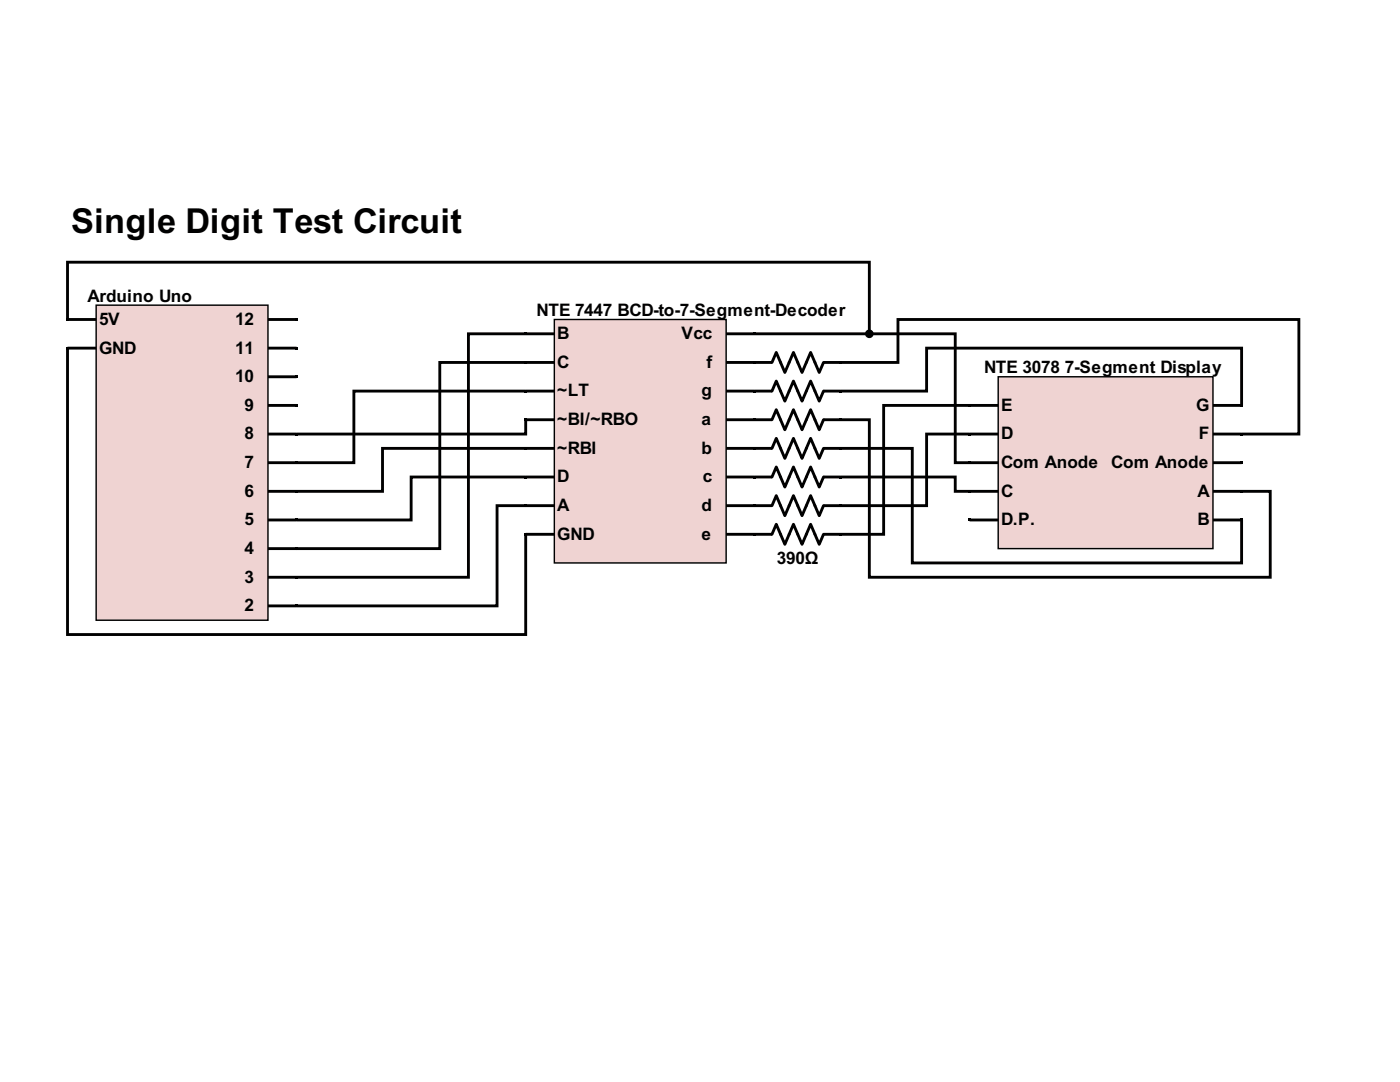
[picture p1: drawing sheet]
<svg xmlns="http://www.w3.org/2000/svg" width="279mm" height="216mm" viewBox="0 0 279 216" stroke-linecap="round" stroke-linejoin="round" font-family="sans-serif">
<path d="M19.2 60.9h34.3v62.9h-34.3z" fill="#efd3d2"/>
<path d="M19.2 60.9h34.3v62.9h-34.3z" fill="none" stroke="#000" stroke-width=".29"/>
<g fill="#000">
<path d="M13.2 63.5h.6v.5h-.6zM13.2 69.2h.6v.6h-.6zM58.9 63.5h.6v.5h-.6zM58.9 69.2h.6v.6h-.6zM58.9 74.9h.6v.6h-.6zM58.9 80.6h.6v.6h-.6zM58.9 86.3h.6v.6h-.6zM58.9 92h.6v.6h-.6zM58.9 97.8h.6v.5h-.6zM58.9 103.5h.6v.5h-.6zM58.9 109.2h.6v.6h-.6zM58.9 114.9h.6v.6h-.6z"/>
<path d="M58.9 120.6h.6v.6h-.6z"/>
</g>
<g fill="none" stroke="#000" stroke-width=".2">
<path d="M13.8 63.8h5.1M13.8 69.5h5.1M53.8 63.8h5.1M53.8 69.5h5.1M53.8 75.2h5.1M53.8 80.9h5.1M53.8 86.6h5.1M53.8 92.3h5.1M53.8 98h5.1M53.8 103.8h5.1M53.8 109.5h5.1M53.8 115.2h5.1"/>
<path d="M53.8 120.9h5.1"/>
</g>
<g fill="none" stroke="#000" stroke-width=".57">
<path d="M13.8 63.8h5.1M13.8 69.5h5.1M53.8 63.8h5.1M53.8 69.5h5.1M53.8 75.2h5.1M53.8 80.9h5.1M53.8 86.6h5.1M53.8 92.3h5.1M53.8 98h5.1M53.8 103.8h5.1M53.8 109.5h5.1M53.8 115.2h5.1"/>
<path d="M53.8 120.9h5.1"/>
</g>
<path d="M110.6 63.8h34.3v48.5h-34.3z" fill="#efd3d2"/>
<path d="M110.6 63.8h34.3v48.5h-34.3z" fill="none" stroke="#000" stroke-width=".29"/>
<g fill="#000">
<path d="M104.6 66.3h.6v.6h-.6zM104.6 72h.6v.6h-.6zM104.6 77.8h.6v.5h-.6zM150.3 66.3h.6v.6h-.6zM150.3 72h.6v.6h-.6zM150.3 77.8h.6v.5h-.6zM104.6 83.5h.6v.5h-.6zM104.6 89.2h.6v.6h-.6zM104.6 94.9h.6v.6h-.6zM150.3 83.5h.6v.5h-.6zM150.3 89.2h.6v.6h-.6zM150.3 94.9h.6v.6h-.6z"/>
<path d="M104.6 100.6h.6v.6h-.6zM104.6 106.3h.6v.6h-.6zM150.3 100.6h.6v.6h-.6zM150.3 106.3h.6v.6h-.6z"/>
</g>
<g fill="none" stroke="#000" stroke-width=".2">
<path d="M105.2 66.6h5.1M105.2 72.3h5.1M105.2 78h5.1M145.2 66.6h5.1M145.2 72.3h5.1M145.2 78h5.1M105.2 83.8h5.1M105.2 89.5h5.1M105.2 95.2h5.1M145.2 83.8h5.1M145.2 89.5h5.1M145.2 95.2h5.1"/>
<path d="M105.2 100.9h5.1M105.2 106.6h5.1M145.2 100.9h5.1M145.2 106.6h5.1"/>
</g>
<g fill="none" stroke="#000" stroke-width=".57">
<path d="M13.5 63.8v-11.5h160v14.3h-22.9M13.5 69.5v57.1h91.4v-20M104.9 66.6h-11.4v48.6h-34.3M104.9 72.3h-17.1v37.2h-28.6M104.9 78h-34.3v14.3h-11.4M105.2 66.6h5.1M105.2 72.3h5.1M105.2 78h5.1M145.2 66.6h5.1M145.2 72.3h5.1M145.2 78h5.1M104.9 95.2h-22.8v8.6h-22.9"/>
<path d="M104.9 89.5h-28.6v8.5h-17.1M104.9 83.8v2.8h-45.7M105.2 83.8h5.1M105.2 89.5h5.1M105.2 95.2h5.1M145.2 83.8h5.1M145.2 89.5h5.1M145.2 95.2h5.1M104.9 100.9h-5.7v20h-40M105.2 100.9h5.1M105.2 106.6h5.1M145.2 100.9h5.1"/>
<path d="M145.2 106.6h5.1"/>
</g>
<path d="M199.2 75.2h42.9v34.3h-42.9z" fill="#efd3d2"/>
<path d="M199.2 75.2h42.9v34.3h-42.9z" fill="none" stroke="#000" stroke-width=".29"/>
<g fill="#000">
<path d="M150.3 77.8h.6v.5h-.6zM150.3 72h.6v.6h-.6zM167.5 77.8h.6v.5h-.6zM167.5 72h.6v.6h-.6zM150.3 94.9h.6v.6h-.6zM150.3 89.2h.6v.6h-.6zM150.3 83.5h.6v.5h-.6zM167.5 94.9h.6v.6h-.6zM167.5 89.2h.6v.6h-.6zM167.5 83.5h.6v.5h-.6zM193.2 80.6h.6v.6h-.6zM193.2 86.3h.6v.6h-.6z"/>
<path d="M193.2 92h.6v.6h-.6zM193.2 97.8h.6v.5h-.6zM247.5 80.6h.6v.6h-.6zM247.5 86.3h.6v.6h-.6zM247.5 92h.6v.6h-.6zM247.5 97.8h.6v.5h-.6zM150.3 106.3h.6v.6h-.6zM150.3 100.6h.6v.6h-.6zM167.5 106.3h.6v.6h-.6zM167.5 100.6h.6v.6h-.6zM193.2 103.5h.6v.5h-.6zM247.5 103.5h.6v.5h-.6z"/>
<circle cx="173.5" cy="66.6" r=".57"/>
</g>
<g fill="none" stroke="#000" stroke-width=".2">
<path d="M150.9 78h2.9M150.9 72.3h2.9M164.6 78h2.9M164.6 72.3h2.9M150.9 95.2h2.9M150.9 89.5h2.9M150.9 83.8h2.9M164.6 95.2h2.9M164.6 89.5h2.9M164.6 83.8h2.9M193.8 80.9h5.1M193.8 86.6h5.1"/>
<path d="M193.8 92.3h5.1M193.8 98h5.1M242.4 80.9h5.1M242.4 86.6h5.1M242.4 92.3h5.1M242.4 98h5.1M150.9 106.6h2.9M150.9 100.9h2.9M164.6 106.6h2.9M164.6 100.9h2.9M193.8 103.8h5.1M242.4 103.8h5.1"/>
</g>
<g fill="none" stroke="#000" stroke-width=".57">
<path d="M150.9 72.3h2.9M150.9 78h2.9M154.1 72.3l.8-2 1.7 4 1.7-4 1.8 4 1.7-4 1.7 4 .9-2M154.1 78l.8-2 1.7 4 1.7-4 1.8 4 1.7-4 1.7 4 .9-2M164.6 72.3h2.9M164.6 78h2.9M167.8 78h17.1v-8.5h62.9v11.4M167.8 72.3h11.4v-8.5h80v22.8h-11.4M174.1 66.6h16.5v25.7h2.9M150.9 89.5h2.9M150.9 95.2h2.9M150.9 83.8h2.9"/>
<path d="M154.1 89.5l.8-2 1.7 4 1.7-4 1.8 4 1.7-4 1.7 4 .9-2M154.1 95.2l.8-2 1.7 4 1.7-4 1.8 4 1.7-4 1.7 4 .9-2M154.1 83.8l.8-2 1.7 4 1.7-4 1.8 4 1.7-4 1.7 4 .9-2M164.6 89.5h2.9M164.6 95.2h2.9M164.6 83.8h2.9M167.8 95.2h22.8v2.8h2.9M167.8 83.8h5.7v31.4h80v-17.2h-5.7M167.8 89.5h14.3v22.8h65.7v-8.5M193.5 80.9h-17.1v25.7h-8.6M193.5 86.6h-8.6v14.3h-17.1M193.8 80.9h5.1"/>
<path d="M193.8 86.6h5.1M193.8 92.3h5.1M193.8 98h5.1M242.4 80.9h5.1M242.4 86.6h5.1M242.4 92.3h5.1M242.4 98h5.1M150.9 100.9h2.9M150.9 106.6h2.9M154.1 100.9l.8-2 1.7 4 1.7-4 1.8 4 1.7-4 1.7 4 .9-2M154.1 106.6l.8-2 1.7 4 1.7-4 1.8 4 1.7-4 1.7 4 .9-2M164.6 100.9h2.9"/>
<path d="M164.6 106.6h2.9M193.8 103.8h5.1M242.4 103.8h5.1"/>
<circle cx="173.5" cy="66.6" r=".57"/>
</g>
<text font-size="6.9" x="14.2" y="46.5">Single Digit Test Circuit</text>
<g font-size="3.4">
<text x="17.5" y="60.2">Arduino Uno</text>
<text x="19.8" y="64.8">5V</text>
<text x="46.9" y="64.8">12</text>
<text x="107.1" y="63">NTE 7447 BCD-to-7-Segment-Decoder</text>
<text x="19.8" y="70.5">GND</text>
<text x="46.9" y="70.5">11</text>
<text x="111.2" y="67.7">B</text>
<text x="136" y="67.7">Vcc</text>
<text x="46.9" y="76.3">10</text>
<text x="111.2" y="73.4">C</text>
<text x="141" y="73.4">f</text>
<text x="196.4" y="74.5">NTE 3078</text>
<text x="212.5" y="74.5">7-Segment Display</text>
<text x="48.8" y="82">9</text>
<text x="111.2" y="79.1">~LT</text>
<text x="140" y="79.1">g</text>
<text x="199.8" y="82">E</text>
<text x="238.7" y="82">G</text>
<text x="48.8" y="87.7">8</text>
<text x="111.2" y="84.8">~BI/~RBO</text>
<text x="140" y="84.8">a</text>
<text x="199.8" y="87.7">D</text>
<text x="239.2" y="87.7">F</text>
<text x="48.8" y="93.4">7</text>
<text x="111.2" y="90.5">~RBI</text>
<text x="140" y="90.5">b</text>
<text x="199.8" y="93.4">Com Anode</text>
<text x="221.8" y="93.4">Com Anode</text>
<text x="48.8" y="99.1">6</text>
<text x="111.2" y="96.3">D</text>
<text x="111.2" y="102">A</text>
<text x="140" y="102">d</text>
<text x="140.2" y="96.3">c</text>
<text x="199.8" y="99.1">C</text>
<text x="239" y="99.1">A</text>
<text x="48.8" y="104.8">5</text>
<text x="111.2" y="107.7">GND</text>
<text x="140" y="107.7">e</text>
<text x="199.8" y="104.8">D.P.</text>
<text x="239" y="104.8">B</text>
<text x="48.8" y="110.5">4</text>
<text x="155" y="112.5">390Ω</text>
<text x="48.8" y="116.3">3</text>
<text x="48.8" y="122">2</text>
</g>
</svg>
